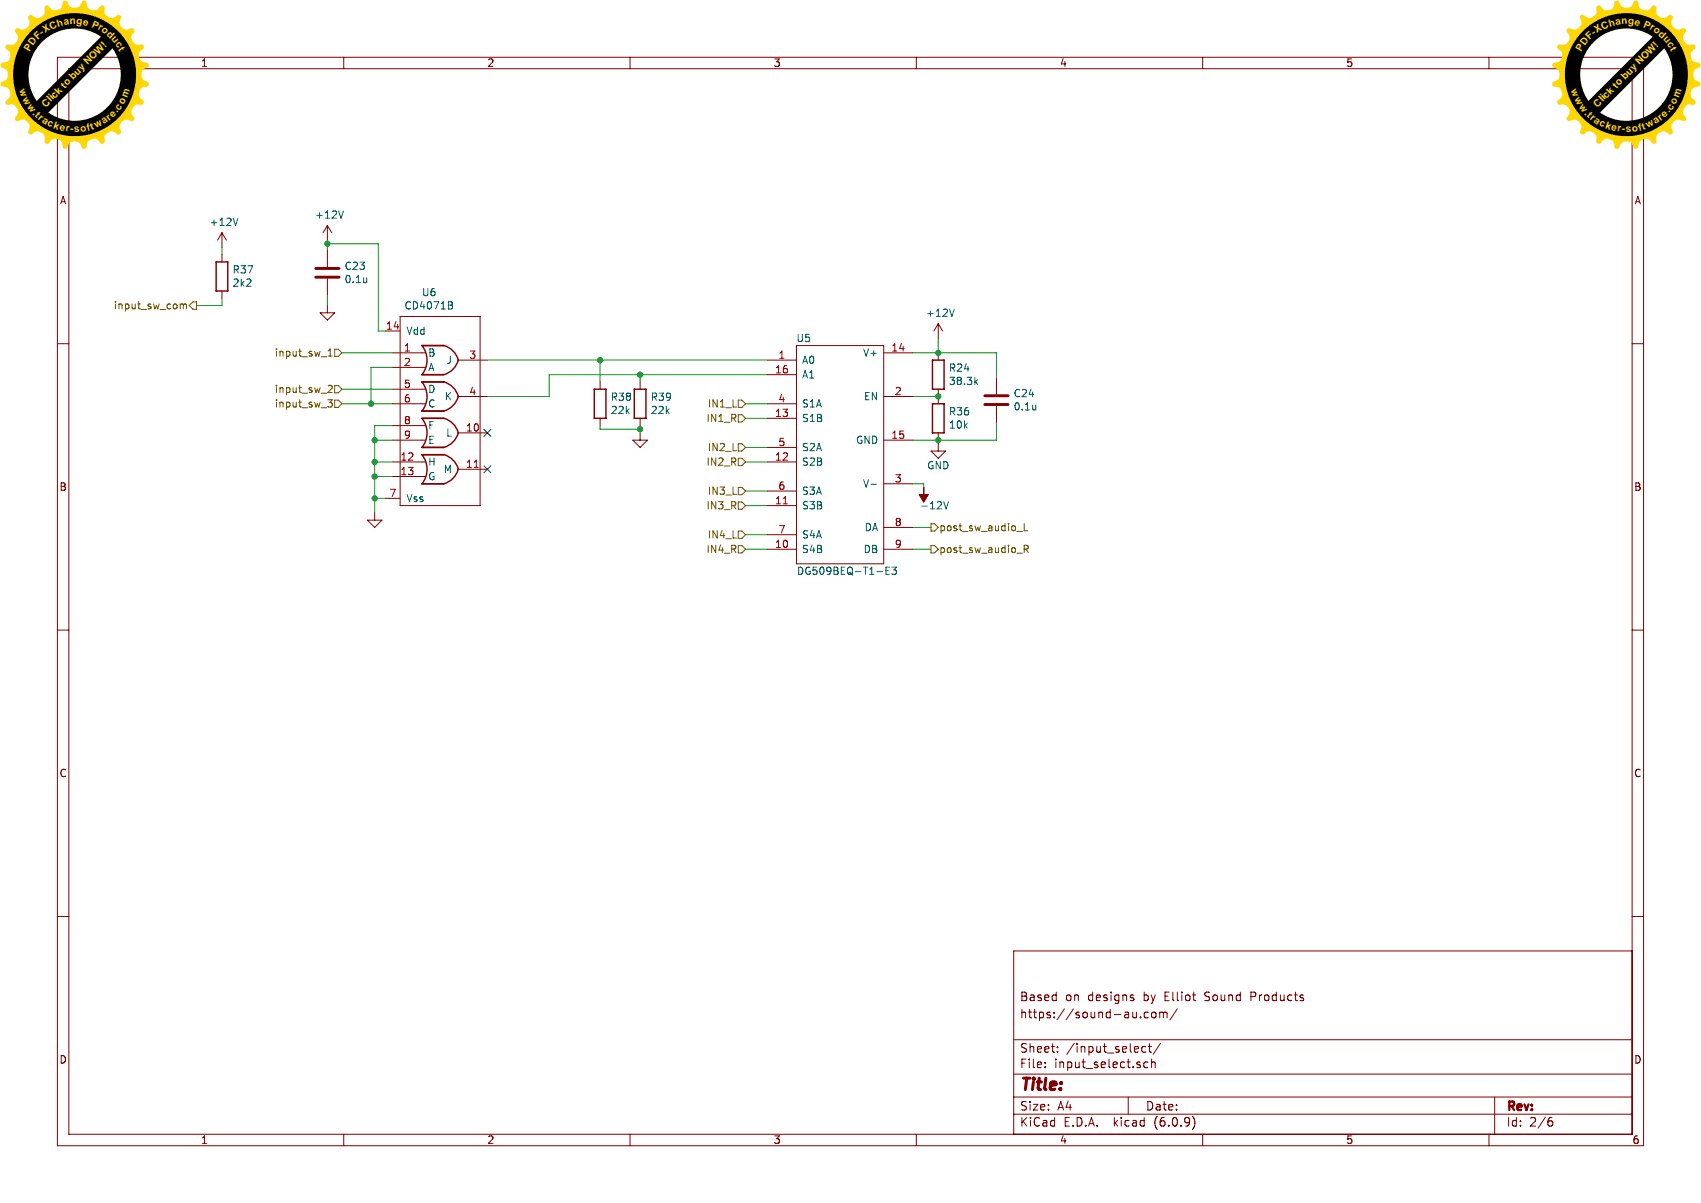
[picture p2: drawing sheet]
(kicad_sch (version 20211123) (generator eeschema)

 (paper "A4")

 (title_block
  (comment 1 "https://sound-au.com/")
  (comment 2 "Based on designs by Elliot Sound Products"))

 (lib_symbols
  (symbol "Device:C" (pin_numbers hide) (pin_names (offset 0.254)) (in_bom yes) (on_board yes)
   (property "Reference" "C" (id 0) (at 0.635 2.54 0) (effects (font (size 1.27 1.27)) (justify left)))
   (property "Value" "C" (id 1) (at 0.635 -2.54 0) (effects (font (size 1.27 1.27)) (justify left)))
   (property "Footprint" "" (id 2) (at 0.9652 -3.81 0) (effects (font (size 1.27 1.27)) hide))
   (property "Datasheet" "~" (id 3) (at 0 0 0) (effects (font (size 1.27 1.27)) hide))
   (symbol "C_0_1"
    (polyline (pts (xy -2.032 -0.762) (xy 2.032 -0.762)) (stroke (width 0.508) (type default) (color 0 0 0 0)) (fill (type none)))
    (polyline (pts (xy -2.032 0.762) (xy 2.032 0.762)) (stroke (width 0.508) (type default) (color 0 0 0 0)) (fill (type none))))
   (symbol "C_1_1"
    (pin passive line (at 0 3.81 270) (length 2.794) (name "~" (effects (font (size 1.27 1.27)))) (number "1" (effects (font (size 1.27 1.27)))))
    (pin passive line (at 0 -3.81 90) (length 2.794) (name "~" (effects (font (size 1.27 1.27)))) (number "2" (effects (font (size 1.27 1.27)))))))
  (symbol "Device:R" (pin_numbers hide) (pin_names (offset 0)) (in_bom yes) (on_board yes)
   (property "Reference" "R" (id 0) (at 2.032 0 90) (effects (font (size 1.27 1.27))))
   (property "Value" "R" (id 1) (at 0 0 90) (effects (font (size 1.27 1.27))))
   (property "Footprint" "" (id 2) (at -1.778 0 90) (effects (font (size 1.27 1.27)) hide))
   (property "Datasheet" "~" (id 3) (at 0 0 0) (effects (font (size 1.27 1.27)) hide))
   (symbol "R_0_1"
    (rectangle (start -1.016 -2.54) (end 1.016 2.54) (stroke (width 0.254) (type default) (color 0 0 0 0)) (fill (type none))))
   (symbol "R_1_1"
    (pin passive line (at 0 3.81 270) (length 1.27) (name "~" (effects (font (size 1.27 1.27)))) (number "1" (effects (font (size 1.27 1.27)))))
    (pin passive line (at 0 -3.81 90) (length 1.27) (name "~" (effects (font (size 1.27 1.27)))) (number "2" (effects (font (size 1.27 1.27)))))))
  (symbol "audio_amp_custom:CD4071B" (pin_names (offset 1.016)) (in_bom yes) (on_board yes)
   (property "Reference" "U" (id 0) (at 6.35 5.08 0) (effects (font (size 1.27 1.27))))
   (property "Value" "CD4071B" (id 1) (at 15.24 -30.48 0) (effects (font (size 1.27 1.27))))
   (property "Footprint" "Package_SO:SOIC-14_3.9x8.7mm_P1.27mm" (id 2) (at 24.13 -33.02 0) (effects (font (size 1.27 1.27)) hide))
   (property "Datasheet" "http://www.ti.com/general/docs/suppproductinfo.tsp?distId=10&gotoUrl=http%3A%2F%2Fwww.ti.com%2Flit%2Fgpn%2Fcd4071b" (id 3) (at -31.75 -6.35 0) (effects (font (size 1.27 1.27)) hide))
   (property "DigiKey" "https://www.digikey.com/product-detail/en/texas-instruments/CD4071BM96/296-25953-1-ND/2254806" (id 4) (at 53.34 -35.56 0) (effects (font (size 1.27 1.27)) hide))
   (symbol "CD4071B_0_0"
    (pin input line (at 3.81 -2.54 0) (length 5.08) (name "B" (effects (font (size 1.27 1.27)))) (number "1" (effects (font (size 1.27 1.27)))))
    (pin output line (at 20.32 -16.51 180) (length 5.08) (name "L" (effects (font (size 1.27 1.27)))) (number "10" (effects (font (size 1.27 1.27)))))
    (pin output line (at 20.32 -22.86 180) (length 5.08) (name "M" (effects (font (size 1.27 1.27)))) (number "11" (effects (font (size 1.27 1.27)))))
    (pin input line (at 3.81 -21.59 0) (length 5.08) (name "H" (effects (font (size 1.27 1.27)))) (number "12" (effects (font (size 1.27 1.27)))))
    (pin input line (at 3.81 -24.13 0) (length 5.08) (name "G" (effects (font (size 1.27 1.27)))) (number "13" (effects (font (size 1.27 1.27)))))
    (pin input line (at 3.81 -5.08 0) (length 5.08) (name "A" (effects (font (size 1.27 1.27)))) (number "2" (effects (font (size 1.27 1.27)))))
    (pin output line (at 20.32 -3.81 180) (length 5.08) (name "J" (effects (font (size 1.27 1.27)))) (number "3" (effects (font (size 1.27 1.27)))))
    (pin output line (at 20.32 -10.16 180) (length 5.08) (name "K" (effects (font (size 1.27 1.27)))) (number "4" (effects (font (size 1.27 1.27)))))
    (pin input line (at 3.81 -8.89 0) (length 5.08) (name "D" (effects (font (size 1.27 1.27)))) (number "5" (effects (font (size 1.27 1.27)))))
    (pin input line (at 3.81 -11.43 0) (length 5.08) (name "C" (effects (font (size 1.27 1.27)))) (number "6" (effects (font (size 1.27 1.27)))))
    (pin power_in line (at 2.54 -27.94 0) (length 2.54) (name "Vss" (effects (font (size 1.27 1.27)))) (number "7" (effects (font (size 1.27 1.27)))))
    (pin input line (at 3.81 -15.24 0) (length 5.08) (name "F" (effects (font (size 1.27 1.27)))) (number "8" (effects (font (size 1.27 1.27)))))
    (pin input line (at 3.81 -17.78 0) (length 5.08) (name "E" (effects (font (size 1.27 1.27)))) (number "9" (effects (font (size 1.27 1.27))))))
   (symbol "CD4071B_0_1"
    (rectangle (start 5.08 3.81) (end 19.05 -29.21) (stroke (width 0) (type default) (color 0 0 0 0)) (fill (type none))))
   (symbol "CD4071B_1_1"
    (polyline (pts (xy 8.89 -24.13) (xy 9.525 -24.13)) (stroke (width 0) (type default) (color 0 0 0 0)) (fill (type none)))
    (polyline (pts (xy 8.89 -21.59) (xy 9.525 -21.59)) (stroke (width 0) (type default) (color 0 0 0 0)) (fill (type none)))
    (polyline (pts (xy 8.89 -17.78) (xy 9.525 -17.78)) (stroke (width 0) (type default) (color 0 0 0 0)) (fill (type none)))
    (polyline (pts (xy 8.89 -15.24) (xy 9.525 -15.24)) (stroke (width 0) (type default) (color 0 0 0 0)) (fill (type none)))
    (polyline (pts (xy 8.89 -11.43) (xy 9.525 -11.43)) (stroke (width 0) (type default) (color 0 0 0 0)) (fill (type none)))
    (polyline (pts (xy 8.89 -8.89) (xy 9.525 -8.89)) (stroke (width 0) (type default) (color 0 0 0 0)) (fill (type none)))
    (polyline (pts (xy 8.89 -5.08) (xy 9.525 -5.08)) (stroke (width 0) (type default) (color 0 0 0 0)) (fill (type none)))
    (polyline (pts (xy 8.89 -2.54) (xy 9.525 -2.54)) (stroke (width 0) (type default) (color 0 0 0 0)) (fill (type none)))
    (polyline (pts (xy 12.7 -25.4) (xy 8.89 -25.4)) (stroke (width 0.254) (type default) (color 0 0 0 0)) (fill (type background)))
    (polyline (pts (xy 12.7 -20.32) (xy 8.89 -20.32)) (stroke (width 0.254) (type default) (color 0 0 0 0)) (fill (type background)))
    (polyline (pts (xy 12.7 -19.05) (xy 8.89 -19.05)) (stroke (width 0.254) (type default) (color 0 0 0 0)) (fill (type background)))
    (polyline (pts (xy 12.7 -13.97) (xy 8.89 -13.97)) (stroke (width 0.254) (type default) (color 0 0 0 0)) (fill (type background)))
    (polyline (pts (xy 12.7 -12.7) (xy 8.89 -12.7)) (stroke (width 0.254) (type default) (color 0 0 0 0)) (fill (type background)))
    (polyline (pts (xy 12.7 -7.62) (xy 8.89 -7.62)) (stroke (width 0.254) (type default) (color 0 0 0 0)) (fill (type background)))
    (polyline (pts (xy 12.7 -6.35) (xy 8.89 -6.35)) (stroke (width 0.254) (type default) (color 0 0 0 0)) (fill (type background)))
    (polyline (pts (xy 12.7 -1.27) (xy 8.89 -1.27)) (stroke (width 0.254) (type default) (color 0 0 0 0)) (fill (type background)))
    (arc (start 8.89 -25.4) (mid 9.781 -22.86) (end 8.89 -20.32) (stroke (width 0.254) (type default) (color 0 0 0 0)) (fill (type none)))
    (arc (start 8.89 -19.05) (mid 9.781 -16.51) (end 8.89 -13.97) (stroke (width 0.254) (type default) (color 0 0 0 0)) (fill (type none)))
    (arc (start 8.89 -12.7) (mid 9.781 -10.16) (end 8.89 -7.62) (stroke (width 0.254) (type default) (color 0 0 0 0)) (fill (type none)))
    (arc (start 8.89 -6.35) (mid 9.781 -3.81) (end 8.89 -1.27) (stroke (width 0.254) (type default) (color 0 0 0 0)) (fill (type none)))
    (arc (start 12.7 -25.4) (mid 14.2993 -24.4627) (end 15.24 -22.86) (stroke (width 0.254) (type default) (color 0 0 0 0)) (fill (type none)))
    (arc (start 12.7 -19.05) (mid 14.2993 -18.1127) (end 15.24 -16.51) (stroke (width 0.254) (type default) (color 0 0 0 0)) (fill (type none)))
    (arc (start 12.7 -12.7) (mid 14.2993 -11.7627) (end 15.24 -10.16) (stroke (width 0.254) (type default) (color 0 0 0 0)) (fill (type none)))
    (arc (start 12.7 -6.35) (mid 14.2993 -5.4127) (end 15.24 -3.81) (stroke (width 0.254) (type default) (color 0 0 0 0)) (fill (type none)))
    (arc (start 15.24 -22.86) (mid 14.3119 -21.2448) (end 12.7 -20.32) (stroke (width 0.254) (type default) (color 0 0 0 0)) (fill (type none)))
    (arc (start 15.24 -16.51) (mid 14.3119 -14.8948) (end 12.7 -13.97) (stroke (width 0.254) (type default) (color 0 0 0 0)) (fill (type none)))
    (arc (start 15.24 -10.16) (mid 14.3119 -8.5448) (end 12.7 -7.62) (stroke (width 0.254) (type default) (color 0 0 0 0)) (fill (type none)))
    (arc (start 15.24 -3.81) (mid 14.3119 -2.1948) (end 12.7 -1.27) (stroke (width 0.254) (type default) (color 0 0 0 0)) (fill (type none)))
    (pin power_in line (at 2.54 1.27 0) (length 2.54) (name "Vdd" (effects (font (size 1.27 1.27)))) (number "14" (effects (font (size 1.27 1.27)))))))
  (symbol "audio_amp_custom:DG509BEQ-T1-E3" (pin_names (offset 0.889)) (in_bom yes) (on_board yes)
   (property "Reference" "U" (id 0) (at -7.62 17.78 0) (effects (font (size 1.27 1.27))))
   (property "Value" "DG509BEQ-T1-E3" (id 1) (at 1.27 -22.86 0) (effects (font (size 1.27 1.27))))
   (property "Footprint" "Package_SO:TSSOP-16_4.4x5mm_P0.65mm" (id 2) (at -1.27 -25.4 0) (effects (font (size 1.27 1.27)) hide))
   (property "Datasheet" "http://www.vishay.com/docs/64821/dg508b.pdf" (id 3) (at 0 0 0) (effects (font (size 1.27 1.27)) hide))
   (property "DigiKey" "https://www.digikey.com/product-detail/en/vishay-siliconix/DG509BEQ-T1-E3/DG509BEQ-T1-E3CT-ND/2296900" (id 4) (at 33.02 -27.94 0) (effects (font (size 1.27 1.27)) hide))
   (symbol "DG509BEQ-T1-E3_0_0"
    (pin input line (at -12.7 13.97 0) (length 5.08) (name "A0" (effects (font (size 1.27 1.27)))) (number "1" (effects (font (size 1.27 1.27)))))
    (pin input line (at -12.7 -19.05 0) (length 5.08) (name "S4B" (effects (font (size 1.27 1.27)))) (number "10" (effects (font (size 1.27 1.27)))))
    (pin input line (at -12.7 -11.43 0) (length 5.08) (name "S3B" (effects (font (size 1.27 1.27)))) (number "11" (effects (font (size 1.27 1.27)))))
    (pin input line (at -12.7 -3.81 0) (length 5.08) (name "S2B" (effects (font (size 1.27 1.27)))) (number "12" (effects (font (size 1.27 1.27)))))
    (pin input line (at -12.7 3.81 0) (length 5.08) (name "S1B" (effects (font (size 1.27 1.27)))) (number "13" (effects (font (size 1.27 1.27)))))
    (pin power_in line (at 12.7 15.24 180) (length 5.08) (name "V+" (effects (font (size 1.27 1.27)))) (number "14" (effects (font (size 1.27 1.27)))))
    (pin passive line (at 12.7 0 180) (length 5.08) (name "GND" (effects (font (size 1.27 1.27)))) (number "15" (effects (font (size 1.27 1.27)))))
    (pin input line (at -12.7 11.43 0) (length 5.08) (name "A1" (effects (font (size 1.27 1.27)))) (number "16" (effects (font (size 1.27 1.27)))))
    (pin input line (at 12.7 7.62 180) (length 5.08) (name "EN" (effects (font (size 1.27 1.27)))) (number "2" (effects (font (size 1.27 1.27)))))
    (pin power_in line (at 12.7 -7.62 180) (length 5.08) (name "V-" (effects (font (size 1.27 1.27)))) (number "3" (effects (font (size 1.27 1.27)))))
    (pin input line (at -12.7 6.35 0) (length 5.08) (name "S1A" (effects (font (size 1.27 1.27)))) (number "4" (effects (font (size 1.27 1.27)))))
    (pin input line (at -12.7 -1.27 0) (length 5.08) (name "S2A" (effects (font (size 1.27 1.27)))) (number "5" (effects (font (size 1.27 1.27)))))
    (pin input line (at -12.7 -8.89 0) (length 5.08) (name "S3A" (effects (font (size 1.27 1.27)))) (number "6" (effects (font (size 1.27 1.27)))))
    (pin input line (at -12.7 -16.51 0) (length 5.08) (name "S4A" (effects (font (size 1.27 1.27)))) (number "7" (effects (font (size 1.27 1.27)))))
    (pin output line (at 12.7 -15.24 180) (length 5.08) (name "DA" (effects (font (size 1.27 1.27)))) (number "8" (effects (font (size 1.27 1.27)))))
    (pin output line (at 12.7 -19.05 180) (length 5.08) (name "DB" (effects (font (size 1.27 1.27)))) (number "9" (effects (font (size 1.27 1.27))))))
   (symbol "DG509BEQ-T1-E3_0_1"
    (rectangle (start -7.62 16.51) (end 7.62 -21.59) (stroke (width 0) (type default) (color 0 0 0 0)) (fill (type none)))))
  (symbol "power:+12V" (power) (pin_names (offset 0)) (in_bom yes) (on_board yes)
   (property "Reference" "#PWR" (id 0) (at 0 -3.81 0) (effects (font (size 1.27 1.27)) hide))
   (property "Value" "+12V" (id 1) (at 0 3.556 0) (effects (font (size 1.27 1.27))))
   (property "Footprint" "" (id 2) (at 0 0 0) (effects (font (size 1.27 1.27)) hide))
   (property "Datasheet" "" (id 3) (at 0 0 0) (effects (font (size 1.27 1.27)) hide))
   (symbol "+12V_0_1"
    (polyline (pts (xy -0.762 1.27) (xy 0 2.54)) (stroke (width 0) (type default) (color 0 0 0 0)) (fill (type none)))
    (polyline (pts (xy 0 0) (xy 0 2.54)) (stroke (width 0) (type default) (color 0 0 0 0)) (fill (type none)))
    (polyline (pts (xy 0 2.54) (xy 0.762 1.27)) (stroke (width 0) (type default) (color 0 0 0 0)) (fill (type none))))
   (symbol "+12V_1_1"
    (pin power_in line (at 0 0 90) (length 0) hide (name "+12V" (effects (font (size 1.27 1.27)))) (number "1" (effects (font (size 1.27 1.27)))))))
  (symbol "power:-12V" (power) (pin_names (offset 0)) (in_bom yes) (on_board yes)
   (property "Reference" "#PWR" (id 0) (at 0 2.54 0) (effects (font (size 1.27 1.27)) hide))
   (property "Value" "-12V" (id 1) (at 0 3.81 0) (effects (font (size 1.27 1.27))))
   (property "Footprint" "" (id 2) (at 0 0 0) (effects (font (size 1.27 1.27)) hide))
   (property "Datasheet" "" (id 3) (at 0 0 0) (effects (font (size 1.27 1.27)) hide))
   (symbol "-12V_0_0"
    (pin power_in line (at 0 0 90) (length 0) hide (name "-12V" (effects (font (size 1.27 1.27)))) (number "1" (effects (font (size 1.27 1.27))))))
   (symbol "-12V_0_1"
    (polyline (pts (xy 0 0) (xy 0 1.27) (xy 0.762 1.27) (xy 0 2.54) (xy -0.762 1.27) (xy 0 1.27)) (stroke (width 0) (type default) (color 0 0 0 0)) (fill (type outline)))))
  (symbol "power:GND" (power) (pin_names (offset 0)) (in_bom yes) (on_board yes)
   (property "Reference" "#PWR" (id 0) (at 0 -6.35 0) (effects (font (size 1.27 1.27)) hide))
   (property "Value" "GND" (id 1) (at 0 -3.81 0) (effects (font (size 1.27 1.27))))
   (property "Footprint" "" (id 2) (at 0 0 0) (effects (font (size 1.27 1.27)) hide))
   (property "Datasheet" "" (id 3) (at 0 0 0) (effects (font (size 1.27 1.27)) hide))
   (symbol "GND_0_1"
    (polyline (pts (xy 0 0) (xy 0 -1.27) (xy 1.27 -1.27) (xy 0 -2.54) (xy -1.27 -1.27) (xy 0 -1.27)) (stroke (width 0) (type default) (color 0 0 0 0)) (fill (type none))))
   (symbol "GND_1_1"
    (pin power_in line (at 0 0 270) (length 0) hide (name "GND" (effects (font (size 1.27 1.27)))) (number "1" (effects (font (size 1.27 1.27))))))))

 (junction (at 65.405 86.995) (diameter 0) (color 0 0 0 0))
 (junction (at 65.405 76.835) (diameter 0) (color 0 0 0 0))
 (junction (at 163.83 61.595) (diameter 0) (color 0 0 0 0))
 (junction (at 65.405 80.645) (diameter 0) (color 0 0 0 0))
 (junction (at 111.76 74.93) (diameter 0) (color 0 0 0 0))
 (junction (at 57.15 42.545) (diameter 0) (color 0 0 0 0))
 (junction (at 104.775 62.865) (diameter 0) (color 0 0 0 0))
 (junction (at 111.76 65.405) (diameter 0) (color 0 0 0 0))
 (junction (at 163.83 76.835) (diameter 0) (color 0 0 0 0))
 (junction (at 64.77 70.485) (diameter 0) (color 0 0 0 0))
 (junction (at 163.83 69.215) (diameter 0) (color 0 0 0 0))
 (junction (at 65.405 83.185) (diameter 0) (color 0 0 0 0))

 (no_connect (at 85.09 75.565))
 (no_connect (at 85.09 81.915))

 (wire (pts (xy 111.76 75.565) (xy 111.76 74.93)) (stroke (width 0) (type default) (color 0 0 0 0)))
 (wire (pts (xy 130.175 70.485) (xy 133.985 70.485)) (stroke (width 0) (type default) (color 0 0 0 0)))
 (wire (pts (xy 104.775 62.865) (xy 104.775 66.675)) (stroke (width 0) (type default) (color 0 0 0 0)))
 (wire (pts (xy 159.385 76.835) (xy 163.83 76.835)) (stroke (width 0) (type default) (color 0 0 0 0)))
 (wire (pts (xy 159.385 92.075) (xy 162.56 92.075)) (stroke (width 0) (type default) (color 0 0 0 0)))
 (wire (pts (xy 34.29 53.34) (xy 38.735 53.34)) (stroke (width 0) (type default) (color 0 0 0 0)))
 (wire (pts (xy 65.405 89.535) (xy 65.405 86.995)) (stroke (width 0) (type default) (color 0 0 0 0)))
 (wire (pts (xy 65.405 86.995) (xy 67.31 86.995)) (stroke (width 0) (type default) (color 0 0 0 0)))
 (wire (pts (xy 130.175 73.025) (xy 133.985 73.025)) (stroke (width 0) (type default) (color 0 0 0 0)))
 (wire (pts (xy 130.175 78.105) (xy 133.985 78.105)) (stroke (width 0) (type default) (color 0 0 0 0)))
 (wire (pts (xy 130.175 95.885) (xy 133.985 95.885)) (stroke (width 0) (type default) (color 0 0 0 0)))
 (wire (pts (xy 57.15 43.815) (xy 57.15 42.545)) (stroke (width 0) (type default) (color 0 0 0 0)))
 (wire (pts (xy 104.775 74.93) (xy 104.775 74.295)) (stroke (width 0) (type default) (color 0 0 0 0)))
 (wire (pts (xy 95.885 69.215) (xy 95.885 65.405)) (stroke (width 0) (type default) (color 0 0 0 0)))
 (wire (pts (xy 64.77 70.485) (xy 59.69 70.485)) (stroke (width 0) (type default) (color 0 0 0 0)))
 (wire (pts (xy 57.15 42.545) (xy 57.15 41.91)) (stroke (width 0) (type default) (color 0 0 0 0)))
 (wire (pts (xy 85.09 69.215) (xy 95.885 69.215)) (stroke (width 0) (type default) (color 0 0 0 0)))
 (wire (pts (xy 111.76 74.93) (xy 111.76 74.295)) (stroke (width 0) (type default) (color 0 0 0 0)))
 (wire (pts (xy 111.76 65.405) (xy 111.76 66.675)) (stroke (width 0) (type default) (color 0 0 0 0)))
 (wire (pts (xy 57.15 53.34) (xy 57.15 51.435)) (stroke (width 0) (type default) (color 0 0 0 0)))
 (wire (pts (xy 173.99 76.835) (xy 163.83 76.835)) (stroke (width 0) (type default) (color 0 0 0 0)))
 (wire (pts (xy 68.58 70.485) (xy 64.77 70.485)) (stroke (width 0) (type default) (color 0 0 0 0)))
 (wire (pts (xy 65.405 74.295) (xy 65.405 76.835)) (stroke (width 0) (type default) (color 0 0 0 0)))
 (wire (pts (xy 68.58 64.135) (xy 64.77 64.135)) (stroke (width 0) (type default) (color 0 0 0 0)))
 (wire (pts (xy 159.385 61.595) (xy 163.83 61.595)) (stroke (width 0) (type default) (color 0 0 0 0)))
 (wire (pts (xy 68.58 61.595) (xy 59.69 61.595)) (stroke (width 0) (type default) (color 0 0 0 0)))
 (wire (pts (xy 68.58 74.295) (xy 65.405 74.295)) (stroke (width 0) (type default) (color 0 0 0 0)))
 (wire (pts (xy 38.735 44.45) (xy 38.735 43.18)) (stroke (width 0) (type default) (color 0 0 0 0)))
 (wire (pts (xy 66.04 42.545) (xy 66.04 57.785)) (stroke (width 0) (type default) (color 0 0 0 0)))
 (wire (pts (xy 65.405 76.835) (xy 65.405 80.645)) (stroke (width 0) (type default) (color 0 0 0 0)))
 (wire (pts (xy 163.83 61.595) (xy 163.83 59.055)) (stroke (width 0) (type default) (color 0 0 0 0)))
 (wire (pts (xy 159.385 95.885) (xy 162.56 95.885)) (stroke (width 0) (type default) (color 0 0 0 0)))
 (wire (pts (xy 65.405 80.645) (xy 65.405 83.185)) (stroke (width 0) (type default) (color 0 0 0 0)))
 (wire (pts (xy 159.385 69.215) (xy 163.83 69.215)) (stroke (width 0) (type default) (color 0 0 0 0)))
 (wire (pts (xy 111.76 74.93) (xy 104.775 74.93)) (stroke (width 0) (type default) (color 0 0 0 0)))
 (wire (pts (xy 65.405 83.185) (xy 65.405 86.995)) (stroke (width 0) (type default) (color 0 0 0 0)))
 (wire (pts (xy 161.29 85.09) (xy 161.29 84.455)) (stroke (width 0) (type default) (color 0 0 0 0)))
 (wire (pts (xy 68.58 80.645) (xy 65.405 80.645)) (stroke (width 0) (type default) (color 0 0 0 0)))
 (wire (pts (xy 130.175 88.265) (xy 133.985 88.265)) (stroke (width 0) (type default) (color 0 0 0 0)))
 (wire (pts (xy 130.175 93.345) (xy 133.985 93.345)) (stroke (width 0) (type default) (color 0 0 0 0)))
 (wire (pts (xy 38.735 52.07) (xy 38.735 53.34)) (stroke (width 0) (type default) (color 0 0 0 0)))
 (wire (pts (xy 130.175 85.725) (xy 133.985 85.725)) (stroke (width 0) (type default) (color 0 0 0 0)))
 (wire (pts (xy 130.175 80.645) (xy 133.985 80.645)) (stroke (width 0) (type default) (color 0 0 0 0)))
 (wire (pts (xy 161.29 84.455) (xy 159.385 84.455)) (stroke (width 0) (type default) (color 0 0 0 0)))
 (wire (pts (xy 66.04 57.785) (xy 67.31 57.785)) (stroke (width 0) (type default) (color 0 0 0 0)))
 (wire (pts (xy 173.99 61.595) (xy 163.83 61.595)) (stroke (width 0) (type default) (color 0 0 0 0)))
 (wire (pts (xy 111.76 65.405) (xy 133.985 65.405)) (stroke (width 0) (type default) (color 0 0 0 0)))
 (wire (pts (xy 68.58 76.835) (xy 65.405 76.835)) (stroke (width 0) (type default) (color 0 0 0 0)))
 (wire (pts (xy 95.885 65.405) (xy 111.76 65.405)) (stroke (width 0) (type default) (color 0 0 0 0)))
 (wire (pts (xy 68.58 67.945) (xy 59.69 67.945)) (stroke (width 0) (type default) (color 0 0 0 0)))
 (wire (pts (xy 173.99 73.66) (xy 173.99 76.835)) (stroke (width 0) (type default) (color 0 0 0 0)))
 (wire (pts (xy 64.77 64.135) (xy 64.77 70.485)) (stroke (width 0) (type default) (color 0 0 0 0)))
 (wire (pts (xy 104.775 62.865) (xy 85.09 62.865)) (stroke (width 0) (type default) (color 0 0 0 0)))
 (wire (pts (xy 57.15 42.545) (xy 66.04 42.545)) (stroke (width 0) (type default) (color 0 0 0 0)))
 (wire (pts (xy 173.99 66.04) (xy 173.99 61.595)) (stroke (width 0) (type default) (color 0 0 0 0)))
 (wire (pts (xy 68.58 83.185) (xy 65.405 83.185)) (stroke (width 0) (type default) (color 0 0 0 0)))
 (wire (pts (xy 163.83 76.835) (xy 163.83 77.47)) (stroke (width 0) (type default) (color 0 0 0 0)))
 (wire (pts (xy 104.775 62.865) (xy 133.985 62.865)) (stroke (width 0) (type default) (color 0 0 0 0)))

 (hierarchical_label "IN4_L" (shape input) (at 130.175 93.345 180) (effects (font (size 1.27 1.27)) (justify right)))
 (hierarchical_label "IN2_R" (shape input) (at 130.175 80.645 180) (effects (font (size 1.27 1.27)) (justify right)))
 (hierarchical_label "post_sw_audio_L" (shape output) (at 162.56 92.075 0) (effects (font (size 1.27 1.27)) (justify left)))
 (hierarchical_label "post_sw_audio_R" (shape output) (at 162.56 95.885 0) (effects (font (size 1.27 1.27)) (justify left)))
 (hierarchical_label "input_sw_com" (shape output) (at 34.29 53.34 180) (effects (font (size 1.27 1.27)) (justify right)))
 (hierarchical_label "input_sw_3" (shape input) (at 59.69 70.485 180) (effects (font (size 1.27 1.27)) (justify right)))
 (hierarchical_label "IN1_L" (shape input) (at 130.175 70.485 180) (effects (font (size 1.27 1.27)) (justify right)))
 (hierarchical_label "input_sw_1" (shape input) (at 59.69 61.595 180) (effects (font (size 1.27 1.27)) (justify right)))
 (hierarchical_label "IN1_R" (shape input) (at 130.175 73.025 180) (effects (font (size 1.27 1.27)) (justify right)))
 (hierarchical_label "IN3_R" (shape input) (at 130.175 88.265 180) (effects (font (size 1.27 1.27)) (justify right)))
 (hierarchical_label "IN4_R" (shape input) (at 130.175 95.885 180) (effects (font (size 1.27 1.27)) (justify right)))
 (hierarchical_label "input_sw_2" (shape input) (at 59.69 67.945 180) (effects (font (size 1.27 1.27)) (justify right)))
 (hierarchical_label "IN3_L" (shape input) (at 130.175 85.725 180) (effects (font (size 1.27 1.27)) (justify right)))
 (hierarchical_label "IN2_L" (shape input) (at 130.175 78.105 180) (effects (font (size 1.27 1.27)) (justify right)))

 (symbol (lib_id "power:GND") (at 163.83 77.47 0) (unit 1) (in_bom yes) (on_board yes)
  (property "Reference" "#PWR037" (id 0) (at 163.83 83.82 0) (effects (font (size 1.27 1.27)) hide))
  (property "Value" "GND" (id 1) (at 163.83 81.28 0))
  (property "Footprint" "" (id 2) (at 163.83 77.47 0) (effects (font (size 1.27 1.27)) hide))
  (property "Datasheet" "" (id 3) (at 163.83 77.47 0) (effects (font (size 1.27 1.27)) hide)) (pin "1"))

 (symbol (lib_id "power:-12V") (at 161.29 85.09 180) (unit 1) (in_bom yes) (on_board yes)
  (property "Reference" "#PWR035" (id 0) (at 161.29 87.63 0) (effects (font (size 1.27 1.27)) hide))
  (property "Value" "-12V" (id 1) (at 163.195 88.265 0))
  (property "Footprint" "" (id 2) (at 161.29 85.09 0) (effects (font (size 1.27 1.27)) hide))
  (property "Datasheet" "" (id 3) (at 161.29 85.09 0) (effects (font (size 1.27 1.27)) hide)) (pin "1"))

 (symbol (lib_id "power:+12V") (at 163.83 59.055 0) (unit 1) (in_bom yes) (on_board yes)
  (property "Reference" "#PWR036" (id 0) (at 163.83 62.865 0) (effects (font (size 1.27 1.27)) hide))
  (property "Value" "+12V" (id 1) (at 164.211 54.6608 0))
  (property "Footprint" "" (id 2) (at 163.83 59.055 0) (effects (font (size 1.27 1.27)) hide))
  (property "Datasheet" "" (id 3) (at 163.83 59.055 0) (effects (font (size 1.27 1.27)) hide)) (pin "1"))

 (symbol (lib_id "audio_amp_custom:DG509BEQ-T1-E3") (at 146.685 76.835 0) (unit 1) (in_bom yes) (on_board yes)
  (property "Reference" "U5" (id 0) (at 140.335 59.055 0))
  (property "Value" "DG509BEQ-T1-E3" (id 1) (at 147.955 99.695 0))
  (property "Footprint" "Package_SO:TSSOP-16_4.4x5mm_P0.65mm" (id 2) (at 145.415 102.235 0) (effects (font (size 1.27 1.27)) hide))
  (property "Datasheet" "http://www.vishay.com/docs/64821/dg508b.pdf" (id 3) (at 146.685 76.835 0) (effects (font (size 1.27 1.27)) hide))
  (property "DigiKey" "https://www.digikey.com/product-detail/en/vishay-siliconix/DG509BEQ-T1-E3/DG509BEQ-T1-E3CT-ND/2296900" (id 4) (at 179.705 104.775 0) (effects (font (size 1.27 1.27)) hide))
  (property "MFG" "Vishay Siliconix" (id 5) (at 146.685 76.835 0) (effects (font (size 1.27 1.27)) hide))
  (property "MPN" "DG509BEQ-T1-E3" (id 6) (at 146.685 76.835 0) (effects (font (size 1.27 1.27)) hide)) (pin "1") (pin "10") (pin "11") (pin "12") (pin "13") (pin "14") (pin "15") (pin "16") (pin "2") (pin "3") (pin "4") (pin "5") (pin "6") (pin "7") (pin "8") (pin "9"))

 (symbol (lib_id "Device:R") (at 163.83 65.405 0) (unit 1) (in_bom yes) (on_board yes)
  (property "Reference" "R24" (id 0) (at 165.608 64.2366 0) (effects (font (size 1.27 1.27)) (justify left)))
  (property "Value" "38.3k" (id 1) (at 165.608 66.548 0) (effects (font (size 1.27 1.27)) (justify left)))
  (property "Footprint" "Resistor_SMD:R_0201_0603Metric_Pad0.64x0.40mm_HandSolder" (id 2) (at 162.052 65.405 90) (effects (font (size 1.27 1.27)) hide))
  (property "Datasheet" "~" (id 3) (at 163.83 65.405 0) (effects (font (size 1.27 1.27)) hide))
  (property "DigiKey" "https://www.digikey.com/product-detail/en/panasonic-electronic-components/ERJ-3EKF3832V/P38-3KHCT-ND/198358" (id 4) (at 163.83 65.405 0) (effects (font (size 1.27 1.27)) hide))
  (property "MFG" "Panasonic Electronic Components" (id 5) (at 163.83 65.405 0) (effects (font (size 1.27 1.27)) hide))
  (property "MPN" "ERJ-3EKF3832V" (id 6) (at 163.83 65.405 0) (effects (font (size 1.27 1.27)) hide)) (pin "1") (pin "2"))

 (symbol (lib_id "Device:R") (at 163.83 73.025 0) (unit 1) (in_bom yes) (on_board yes)
  (property "Reference" "R36" (id 0) (at 165.608 71.8566 0) (effects (font (size 1.27 1.27)) (justify left)))
  (property "Value" "10k" (id 1) (at 165.608 74.168 0) (effects (font (size 1.27 1.27)) (justify left)))
  (property "Footprint" "Resistor_SMD:R_0201_0603Metric_Pad0.64x0.40mm_HandSolder" (id 2) (at 162.052 73.025 90) (effects (font (size 1.27 1.27)) hide))
  (property "Datasheet" "~" (id 3) (at 163.83 73.025 0) (effects (font (size 1.27 1.27)) hide))
  (property "DigiKey" "https://www.digikey.com/product-detail/en/te-connectivity-passive-product/CRGCQ0603F10K/A129700CT-ND/8577532" (id 4) (at 163.83 73.025 0) (effects (font (size 1.27 1.27)) hide))
  (property "MFG" "TE Connectivity Passive Product" (id 5) (at 163.83 73.025 0) (effects (font (size 1.27 1.27)) hide))
  (property "MPN" "CRGCQ0603F10K" (id 6) (at 163.83 73.025 0) (effects (font (size 1.27 1.27)) hide)) (pin "1") (pin "2"))

 (symbol (lib_id "Device:R") (at 38.735 48.26 0) (unit 1) (in_bom yes) (on_board yes)
  (property "Reference" "R37" (id 0) (at 40.513 47.0916 0) (effects (font (size 1.27 1.27)) (justify left)))
  (property "Value" "2k2" (id 1) (at 40.513 49.403 0) (effects (font (size 1.27 1.27)) (justify left)))
  (property "Footprint" "Resistor_SMD:R_0201_0603Metric_Pad0.64x0.40mm_HandSolder" (id 2) (at 36.957 48.26 90) (effects (font (size 1.27 1.27)) hide))
  (property "Datasheet" "~" (id 3) (at 38.735 48.26 0) (effects (font (size 1.27 1.27)) hide))
  (property "DigiKey" "https://www.digikey.com/product-detail/en/te-connectivity-passive-product/CRGCQ0603F2K2/A129692CT-ND/8577524" (id 4) (at 38.735 48.26 0) (effects (font (size 1.27 1.27)) hide))
  (property "MFG" "TE Connectivity Passive Product" (id 5) (at 38.735 48.26 0) (effects (font (size 1.27 1.27)) hide))
  (property "MPN" "CRGCQ0603F2K2" (id 6) (at 38.735 48.26 0) (effects (font (size 1.27 1.27)) hide)) (pin "1") (pin "2"))

 (symbol (lib_id "power:+12V") (at 38.735 43.18 0) (unit 1) (in_bom yes) (on_board yes)
  (property "Reference" "#PWR038" (id 0) (at 38.735 46.99 0) (effects (font (size 1.27 1.27)) hide))
  (property "Value" "+12V" (id 1) (at 39.116 38.7858 0))
  (property "Footprint" "" (id 2) (at 38.735 43.18 0) (effects (font (size 1.27 1.27)) hide))
  (property "Datasheet" "" (id 3) (at 38.735 43.18 0) (effects (font (size 1.27 1.27)) hide)) (pin "1"))

 (symbol (lib_id "audio_amp_custom:CD4071B") (at 64.77 59.055 0) (unit 1) (in_bom yes) (on_board yes)
  (property "Reference" "U6" (id 0) (at 74.93 51.054 0))
  (property "Value" "CD4071B" (id 1) (at 74.93 53.3654 0))
  (property "Footprint" "Package_SO:SOIC-14_3.9x8.7mm_P1.27mm" (id 2) (at 88.9 92.075 0) (effects (font (size 1.27 1.27)) hide))
  (property "Datasheet" "http://www.ti.com/general/docs/suppproductinfo.tsp?distId=10&gotoUrl=http%3A%2F%2Fwww.ti.com%2Flit%2Fgpn%2Fcd4071b" (id 3) (at 33.02 65.405 0) (effects (font (size 1.27 1.27)) hide))
  (property "DigiKey" "https://www.digikey.com/en/products/detail/texas-instruments/CD4071BM/528406" (id 4) (at 118.11 94.615 0) (effects (font (size 1.27 1.27)) hide))
  (property "MFG" "Texas Instruments" (id 5) (at 64.77 59.055 0) (effects (font (size 1.27 1.27)) hide))
  (property "MPN" "CD4071BM96" (id 6) (at 64.77 59.055 0) (effects (font (size 1.27 1.27)) hide)) (pin "1") (pin "10") (pin "11") (pin "12") (pin "13") (pin "2") (pin "3") (pin "4") (pin "5") (pin "6") (pin "7") (pin "8") (pin "9") (pin "14"))

 (symbol (lib_id "power:GND") (at 65.405 89.535 0) (unit 1) (in_bom yes) (on_board yes)
  (property "Reference" "#PWR041" (id 0) (at 65.405 95.885 0) (effects (font (size 1.27 1.27)) hide))
  (property "Value" "GND" (id 1) (at 65.532 93.9292 0) (effects (font (size 1.27 1.27)) hide))
  (property "Footprint" "" (id 2) (at 65.405 89.535 0) (effects (font (size 1.27 1.27)) hide))
  (property "Datasheet" "" (id 3) (at 65.405 89.535 0) (effects (font (size 1.27 1.27)) hide)) (pin "1"))

 (symbol (lib_id "power:GND") (at 57.15 53.34 0) (unit 1) (in_bom yes) (on_board yes)
  (property "Reference" "#PWR040" (id 0) (at 57.15 59.69 0) (effects (font (size 1.27 1.27)) hide))
  (property "Value" "GND" (id 1) (at 59.69 55.88 0) (effects (font (size 1.27 1.27)) hide))
  (property "Footprint" "" (id 2) (at 57.15 53.34 0) (effects (font (size 1.27 1.27)) hide))
  (property "Datasheet" "" (id 3) (at 57.15 53.34 0) (effects (font (size 1.27 1.27)) hide)) (pin "1"))

 (symbol (lib_id "power:+12V") (at 57.15 41.91 0) (unit 1) (in_bom yes) (on_board yes)
  (property "Reference" "#PWR039" (id 0) (at 57.15 45.72 0) (effects (font (size 1.27 1.27)) hide))
  (property "Value" "+12V" (id 1) (at 57.531 37.5158 0))
  (property "Footprint" "" (id 2) (at 57.15 41.91 0) (effects (font (size 1.27 1.27)) hide))
  (property "Datasheet" "" (id 3) (at 57.15 41.91 0) (effects (font (size 1.27 1.27)) hide)) (pin "1"))

 (symbol (lib_id "Device:R") (at 104.775 70.485 0) (unit 1) (in_bom yes) (on_board yes)
  (property "Reference" "R38" (id 0) (at 106.553 69.3166 0) (effects (font (size 1.27 1.27)) (justify left)))
  (property "Value" "22k" (id 1) (at 106.553 71.628 0) (effects (font (size 1.27 1.27)) (justify left)))
  (property "Footprint" "Resistor_SMD:R_0201_0603Metric_Pad0.64x0.40mm_HandSolder" (id 2) (at 102.997 70.485 90) (effects (font (size 1.27 1.27)) hide))
  (property "Datasheet" "~" (id 3) (at 104.775 70.485 0) (effects (font (size 1.27 1.27)) hide))
  (property "DigiKey" "https://www.digikey.com/product-detail/en/te-connectivity-passive-product/CRGCQ0603F22K/A129704CT-ND/8577536" (id 4) (at 104.775 70.485 0) (effects (font (size 1.27 1.27)) hide))
  (property "MFG" "TE Connectivity Passive Product" (id 5) (at 104.775 70.485 0) (effects (font (size 1.27 1.27)) hide))
  (property "MPN" "CRGCQ0603F22K" (id 6) (at 104.775 70.485 0) (effects (font (size 1.27 1.27)) hide)) (pin "1") (pin "2"))

 (symbol (lib_id "Device:R") (at 111.76 70.485 0) (unit 1) (in_bom yes) (on_board yes)
  (property "Reference" "R39" (id 0) (at 113.538 69.3166 0) (effects (font (size 1.27 1.27)) (justify left)))
  (property "Value" "22k" (id 1) (at 113.538 71.628 0) (effects (font (size 1.27 1.27)) (justify left)))
  (property "Footprint" "Resistor_SMD:R_0201_0603Metric_Pad0.64x0.40mm_HandSolder" (id 2) (at 109.982 70.485 90) (effects (font (size 1.27 1.27)) hide))
  (property "Datasheet" "~" (id 3) (at 111.76 70.485 0) (effects (font (size 1.27 1.27)) hide))
  (property "DigiKey" "https://www.digikey.com/product-detail/en/te-connectivity-passive-product/CRGCQ0603F22K/A129704CT-ND/8577536" (id 4) (at 111.76 70.485 0) (effects (font (size 1.27 1.27)) hide))
  (property "MFG" "TE Connectivity Passive Product" (id 5) (at 111.76 70.485 0) (effects (font (size 1.27 1.27)) hide))
  (property "MPN" "CRGCQ0603F22K" (id 6) (at 111.76 70.485 0) (effects (font (size 1.27 1.27)) hide)) (pin "1") (pin "2"))

 (symbol (lib_id "power:GND") (at 111.76 75.565 0) (unit 1) (in_bom yes) (on_board yes)
  (property "Reference" "#PWR042" (id 0) (at 111.76 81.915 0) (effects (font (size 1.27 1.27)) hide))
  (property "Value" "GND" (id 1) (at 111.887 79.9592 0) (effects (font (size 1.27 1.27)) hide))
  (property "Footprint" "" (id 2) (at 111.76 75.565 0) (effects (font (size 1.27 1.27)) hide))
  (property "Datasheet" "" (id 3) (at 111.76 75.565 0) (effects (font (size 1.27 1.27)) hide)) (pin "1"))

 (symbol (lib_id "Device:C") (at 57.15 47.625 0) (unit 1) (in_bom yes) (on_board yes)
  (property "Reference" "C23" (id 0) (at 60.071 46.4566 0) (effects (font (size 1.27 1.27)) (justify left)))
  (property "Value" "0.1u" (id 1) (at 60.071 48.768 0) (effects (font (size 1.27 1.27)) (justify left)))
  (property "Footprint" "Capacitor_SMD:C_0603_1608Metric_Pad1.08x0.95mm_HandSolder" (id 2) (at 58.1152 51.435 0) (effects (font (size 1.27 1.27)) hide))
  (property "Datasheet" "~" (id 3) (at 57.15 47.625 0) (effects (font (size 1.27 1.27)) hide))
  (property "DigiKey" "https://www.digikey.com/product-detail/en/kemet/C0603C104Z3VACTU/399-1100-1-ND/411375" (id 4) (at 57.15 47.625 0) (effects (font (size 1.27 1.27)) hide))
  (property "MFG" "KEMET" (id 5) (at 57.15 47.625 0) (effects (font (size 1.27 1.27)) hide))
  (property "MPN" "C0603C104Z3VACTU" (id 6) (at 57.15 47.625 0) (effects (font (size 1.27 1.27)) hide)) (pin "1") (pin "2"))

 (symbol (lib_id "Device:C") (at 173.99 69.85 0) (unit 1) (in_bom yes) (on_board yes)
  (property "Reference" "C24" (id 0) (at 176.911 68.6816 0) (effects (font (size 1.27 1.27)) (justify left)))
  (property "Value" "0.1u" (id 1) (at 176.911 70.993 0) (effects (font (size 1.27 1.27)) (justify left)))
  (property "Footprint" "Capacitor_SMD:C_0603_1608Metric_Pad1.08x0.95mm_HandSolder" (id 2) (at 174.9552 73.66 0) (effects (font (size 1.27 1.27)) hide))
  (property "Datasheet" "~" (id 3) (at 173.99 69.85 0) (effects (font (size 1.27 1.27)) hide))
  (property "DigiKey" "https://www.digikey.com/product-detail/en/kemet/C0603C104Z3VACTU/399-1100-1-ND/411375" (id 4) (at 173.99 69.85 0) (effects (font (size 1.27 1.27)) hide))
  (property "MFG" "KEMET" (id 5) (at 173.99 69.85 0) (effects (font (size 1.27 1.27)) hide))
  (property "MPN" "C0603C104Z3VACTU" (id 6) (at 173.99 69.85 0) (effects (font (size 1.27 1.27)) hide)) (pin "1") (pin "2")))
